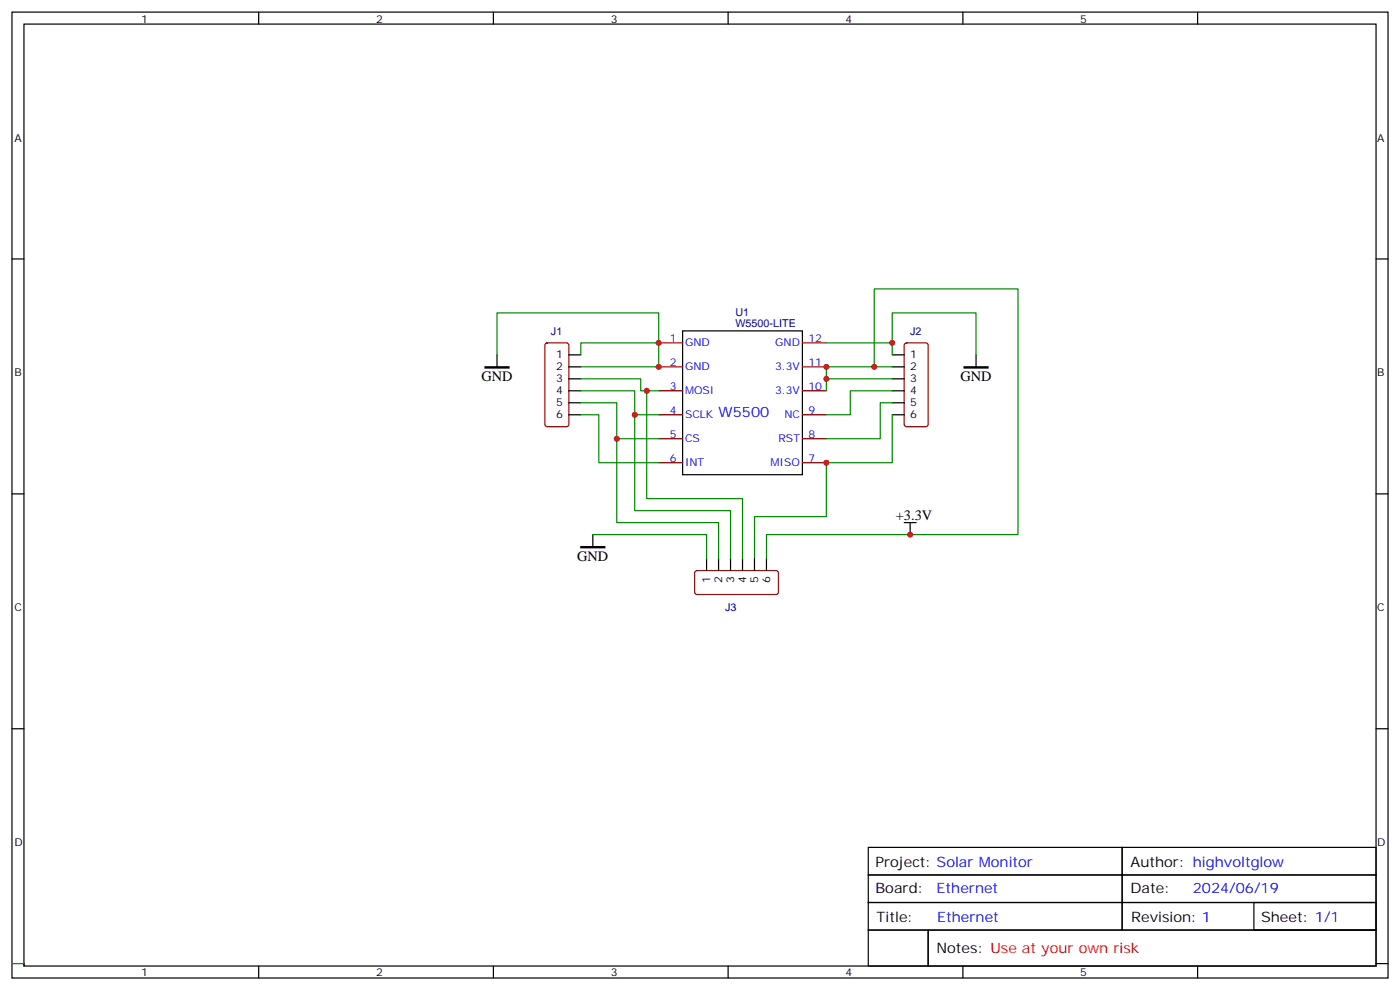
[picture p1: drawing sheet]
<svg xmlns="http://www.w3.org/2000/svg" width="412mm" height="291mm" viewBox="0 0 412 291" stroke-linecap="round" stroke-linejoin="round" font-family="sans-serif">
<g fill="none" stroke="#000" stroke-width=".35">
<path d="M3.5 3.6h405.4v284.3h-405.4zM7.1 7.1h398.2v277.3h-398.2zM76.2 3.6v3.5M145.3 3.6v3.5M214.5 3.6v3.5M283.6 3.6v3.5M352.8 3.6v3.5M3.5 76.2h3.6M405.3 76.2h3.6M201.1 97.4h35.3v42.3h-35.3zM146.4 104.5v3.5M167.6 104.5h3.5"/>
<path d="M167.6 108h3.5M167.6 111.5h3.5M167.6 115h3.5M167.6 118.6h3.5M262.8 104.5h3.5M262.8 108h3.5M262.8 111.5h3.5M262.8 115h3.5M262.8 118.6h3.5M287.5 104.5v3.5M167.6 122.1h3.5M262.8 122.1h3.5"/>
<path d="M3.5 145.4h3.6M174.6 157.4v3.5M266.3 153.8h3.6M268.1 153.8v3.6M405.3 145.4h3.6M208.1 164.4v3.6M211.7 164.4v3.6M215.2 164.4v3.6M218.7 164.4v3.6M222.2 164.4v3.6M225.8 164.4v3.6M3.5 214.5h3.6"/>
<path d="M405.3 214.5h3.6M255.8 249.4h74.8v8.2h-74.8zM255.8 257.6h74.8v8.1h-74.8zM330.6 257.6h74.7v8.1h-74.7zM330.6 249.4h74.7v8.2h-74.7zM255.8 265.7h74.8v8.1h-74.8zM255.8 273.8h17.6v10.6h-17.6zM273.4 273.8h131.9v10.6h-131.9zM330.6 265.7h74.7v8.1h-74.7zM369.4 265.7h35.9v8.1h-35.9zM7.1 283.7v.7M76.2 284.4v3.5"/>
<path d="M145.3 284.4v3.5M214.5 284.4v3.5M283.6 284.4v3.5M352.8 284.4v3.5M405.3 283.7h3.6"/>
</g>
<path d="M3.5 283.7h3.6" fill="none" stroke="#090" stroke-width=".35"/>
<g fill="none" stroke="#870000" stroke-width=".35">
<path d="M160.7 101.1l.5-.2h5.7l.6 .5 .1 23.5-.5 .7h-5.9l-.6-.4-.1-23.6zM194 100.9h7.1M194 108h7.1M194 115h7.1M236.4 100.9h7M236.4 108h7M236.4 115h7M266.6 101.1l.5-.2h5.6l.6 .5 .1 23.5-.5 .7h-5.8l-.7-.4-.1-23.6zM194 122.1h7.1M194 129.2h7.1M194 136.2h7.1M236.4 122.1h7"/>
<path d="M236.4 129.2h7M236.4 136.2h7M204.8 168.2l.5-.2h23.6l.4 .7-.1 5.9-.6 .4-23.6-.1-.4-.6v-5.6z"/>
</g>
<g fill="none" stroke="#008700" stroke-width=".35">
<path d="M146.4 104.5v-12.4h47.6v8.8h-22.9v3.6M171.1 111.5h17.6v3.5h5.3M171.1 115h15.9v7.1h7M171.1 118.6h10.6v10.6h12.3M190.5 115v31.8h28.2v17.6M194 100.9v7.1h-22.9M243.4 100.9h19.4v3.6M257.5 108v-22.9h42.4v72.3h-74.1v7M262.8 108h-19.4v3.5M262.8 111.5h-19.4v3.5M262.8 118.6h-3.5v10.6h-15.9M262.8 100.9v-8.8h24.7v12.4"/>
<path d="M262.8 115h-12.3v7.1h-7.1M171.1 122.1h5.3v14.1h17.6M181.7 129.2v24.6h30v10.6M187 122.1v28.2h28.2v14.1M262.8 122.1v14.1h-19.4v15.9h-21.2v12.3M174.6 157.4h33.5v7"/>
</g>
<path d="M142.9 108h7v.3h-7zM284 108h7v.3h-7zM171.1 160.9h7.1v.4h-7.1z" fill="#000" stroke="#000" stroke-width=".35"/>
<g fill="#c00">
<circle cx="262.8" cy="100.9" r=".88"/>
<circle cx="194" cy="100.9" r=".88"/>
<circle cx="194" cy="108" r=".88"/>
<circle cx="243.4" cy="111.5" r=".88"/>
<circle cx="243.4" cy="108" r=".88"/>
<circle cx="257.5" cy="108" r=".88"/>
<circle cx="181.7" cy="129.2" r=".88"/>
<circle cx="187" cy="122.1" r=".88"/>
<circle cx="190.5" cy="115" r=".88"/>
<circle cx="243.4" cy="136.2" r=".88"/>
<circle cx="268.1" cy="157.4" r=".88"/>
</g>
<g font-size="4.2">
<text x="141.8" y="112.2">GND</text>
<text x="282.9" y="112.2">GND</text>
<text x="263.9" y="153.1">+3.3V</text>
<text x="170" y="165.1">GND</text>
<text x="257.9" y="255.1">Project: Solar Monitor</text>
<text x="333" y="255.1">Author: highvoltglow</text>
<text x="257.9" y="262.9">Board:</text>
<text x="333" y="262.9">Date:</text>
<text x="258.2" y="271.3">Title:</text>
<text x="333.2" y="271.3">Revision: 1</text>
<text x="371.5" y="271.3">Sheet: 1/1</text>
<text x="275.9" y="280.5">Notes: Use at your own risk</text>
</g>
<g font-size="4.2" fill="#00f">
<text x="211.7" y="122.8">W5500</text>
<text x="275.9" y="262.9">Ethernet</text>
<text x="351.4" y="262.9">2024/06/19</text>
<text x="276" y="271.3">Ethernet</text>
</g>
<g font-size="3.2">
<text x="41.6" y="6.7">1</text>
<text x="110.8" y="6.7">2</text>
<text x="179.9" y="6.7">3</text>
<text x="249.1" y="6.7">4</text>
<text x="318.2" y="6.7">5</text>
<text x="4.2" y="41.7">A</text>
<text x="405.7" y="41.7">A</text>
<text x="163.8" y="105.5">1</text>
<text x="268.1" y="105.5">1</text>
<text x="4.2" y="110.8">B</text>
<text x="163.8" y="109">2</text>
<text x="163.8" y="112.6">3</text>
<text x="268.1" y="109">2</text>
<text x="268.1" y="112.6">3</text>
<text x="405.7" y="110.8">B</text>
<text x="163.8" y="116.1">4</text>
<text x="163.8" y="119.6">5</text>
<text x="268.1" y="116.1">4</text>
<text x="268.1" y="119.6">5</text>
<text x="163.8" y="123.2">6</text>
<text x="268.1" y="123.2">6</text>
<text x="209.2" y="171.7" transform="rotate(-90 209.2 171.7)">1</text>
<text x="212.7" y="171.7" transform="rotate(-90 212.7 171.7)">2</text>
<text x="216.3" y="171.7" transform="rotate(-90 216.3 171.7)">3</text>
<text x="219.8" y="171.7" transform="rotate(-90 219.8 171.7)">4</text>
<text x="223.3" y="171.7" transform="rotate(-90 223.3 171.7)">5</text>
<text x="226.8" y="171.7" transform="rotate(-90 226.8 171.7)">6</text>
<text x="4.2" y="180">C</text>
<text x="405.7" y="180">C</text>
<text x="4.2" y="249.1">D</text>
<text x="405.7" y="249.1">D</text>
<text x="41.6" y="287.2">1</text>
<text x="110.8" y="287.2">2</text>
<text x="179.9" y="287.2">3</text>
<text x="249.1" y="287.2">4</text>
<text x="318.2" y="287.2">5</text>
</g>
<g font-size="3.2" fill="#000080">
<text x="216.6" y="93">U1</text>
<text x="162.3" y="98.5">J1</text>
<text x="216.6" y="96.2">W5500-LITE</text>
<text x="268.1" y="98.5">J2</text>
<text x="213.6" y="179.7">J3</text>
</g>
<g font-size="3.2" fill="#00f">
<text x="197.3" y="100.6">1</text>
<text x="201.8" y="102">GND</text>
<text x="228.4" y="102">GND</text>
<text x="238.1" y="100.6">12</text>
<text x="197.3" y="107.6">2</text>
<text x="238.1" y="107.6">11</text>
<text x="201.8" y="109">GND</text>
<text x="228.3" y="109">3.3V</text>
<text x="197.3" y="114.7">3</text>
<text x="201.8" y="116.1">MOSI</text>
<text x="228.3" y="116.1">3.3V</text>
<text x="238.1" y="114.7">10</text>
<text x="197.3" y="121.7">4</text>
<text x="201.8" y="123.2">SCLK</text>
<text x="231.1" y="123.2">NC</text>
<text x="238.1" y="121.7">9</text>
<text x="197.3" y="128.8">5</text>
<text x="201.8" y="130.2">CS</text>
<text x="229.3" y="130.2">RST</text>
<text x="238.1" y="128.8">8</text>
<text x="197.3" y="135.9">6</text>
<text x="201.8" y="137.3">INT</text>
<text x="227" y="137.3">MISO</text>
<text x="238.1" y="135.9">7</text>
</g>
</svg>
